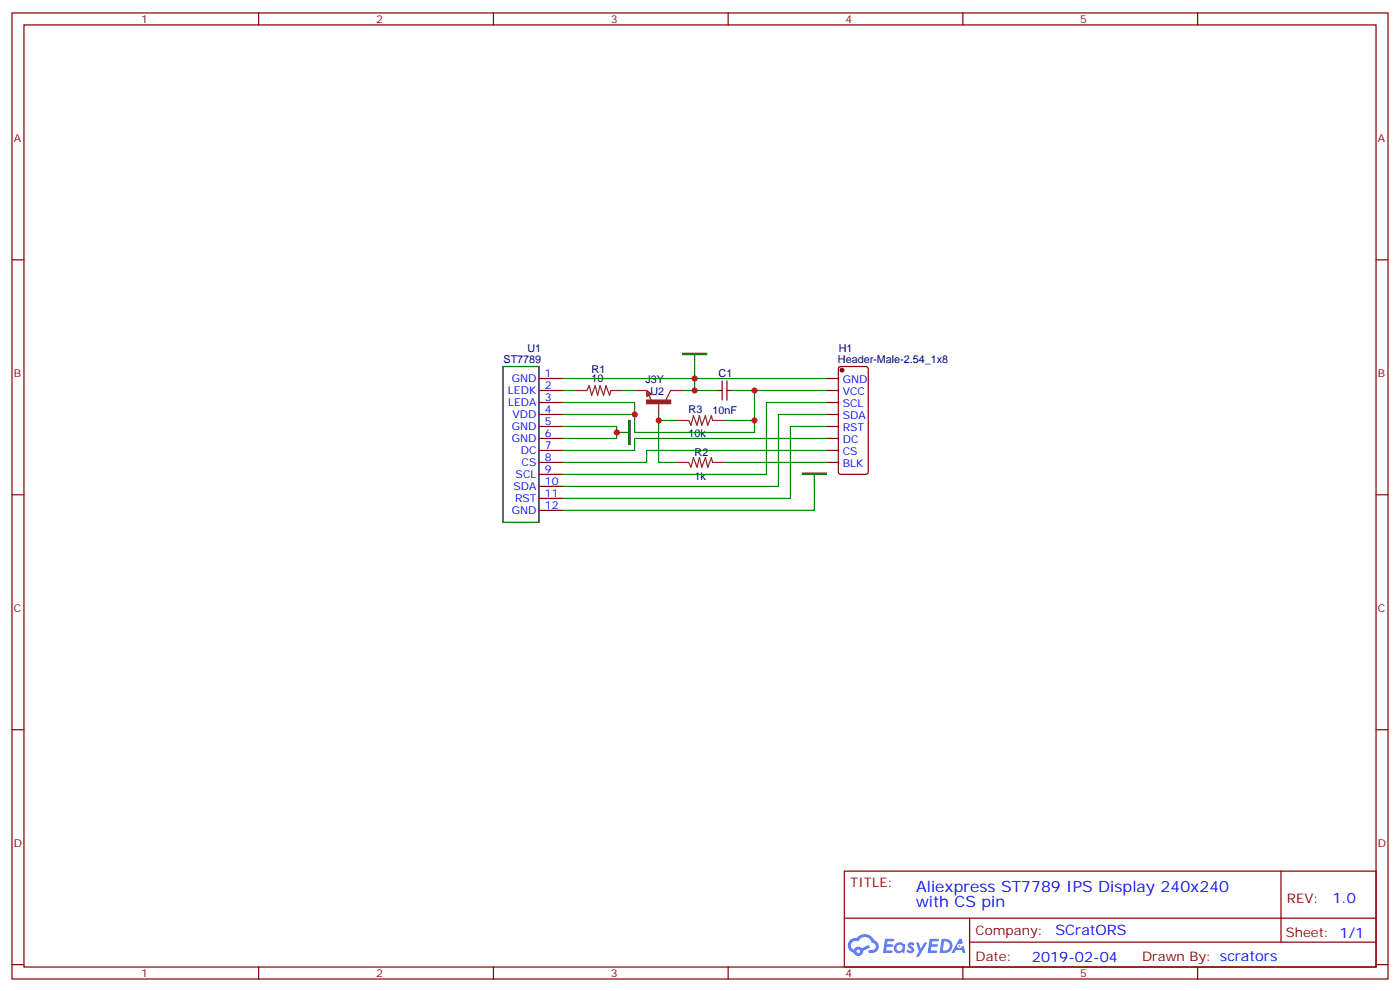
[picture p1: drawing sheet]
<svg xmlns="http://www.w3.org/2000/svg" width="412mm" height="292mm" viewBox="0 0 412 292" stroke-linecap="round" stroke-linejoin="round" font-family="sans-serif">
<g fill="none" stroke="#870000" stroke-width=".35">
<path d="M3.5 3.8h405.4v284.3h-405.4zM7.1 7.3h398.2v277.3h-398.2zM76.2 3.8v3.5M145.3 3.8v3.5M214.5 3.8v3.5M283.6 3.8v3.5M352.8 3.8v3.5M3.5 76.5h3.6M405.3 76.5h3.6M3.5 145.6h3.6M405.3 145.6h3.6M3.5 214.8h3.6"/>
<path d="M405.3 214.8h3.6M248.7 256.4h156.6v28.2h-156.6zM377.3 256.4v20.9M248.7 270.2h156.5M285.6 277.3h119.6M285.6 270.2v14.2M3.5 283.9h3.6M76.2 284.6v3.5M145.3 284.6v3.5M214.5 284.6v3.5M283.6 284.6v3.5M352.8 284.6v3.5"/>
<path d="M405.3 283.9h3.6"/>
</g>
<g fill="#5487ff">
<path d="M267.7 277.6a1.22 1.22 0 0 1 1.7 .2l-.4 .6a.47 .47 0 0 0-.3-.4 .47 .47 0 0 0-.5 .2l.1 .2a1.14 1.14 0 0 1 .8 1.8 1.14 1.14 0 0 1-1.9 0l-.2-.2 .5-.6 .7 .5a.29 .29 0 0 0 .3-.3 .29 .29 0 0 0-.2-.3 1.04 1.04 0 0 1-.6-1.7z"/>
<path d="M260.7 276.3h2.4l.3 .2-.2 .5-1.8 .1-.1 .8h1.5l.3 .4-.3 .4h-1.6l-.2 1.1h1.7l.2 .3-.2 .3-2.6 .1z"/>
<path d="M273.8 276.3h2.4l.3 .2-.1 .5-1.8 .1-.2 .8h1.6l.3 .4-.4 .4h-1.6l-.1 1.1h1.7l.2 .3-.2 .3-2.6 .1z"/>
<path d="M282.6 276.3h.7l.3 1.3-.6 .3a.69 .69 0 0 0-1 .3 .69 .69 0 0 0 .4 .9 .69 .69 0 0 0 .9-.6l.5-.2 .6 2.2h-.8l-.2-.9h-1.8l-.5 .9h-.8z"/>
<path d="M269.8 277.4h.8l.6 1.8 1.1-1.8h.9l-2.6 4.2h-.8l.9-1.5z"/>
<path d="M277.4 276.3l-.6 4.2h1.3a2.11 2.11 0 0 0 2.5-2.1 2.11 2.11 0 0 0-2.5-2.1zM278.1 277.1a1.39 1.39 0 0 1 1.7 1.4 1.39 1.39 0 0 1-1.8 1.3h-.3z"/>
<path d="M263.7 277.9a1.54 1.54 0 0 0-.1 2.2 1.54 1.54 0 0 0 2.2 .1l.6 .3 .3-2.3-.2-.3h-.4a1.49 1.49 0 0 0-2.4 0zM264 278.9a.94 .94 0 0 1 1.8 0 .94 .94 0 0 1-1.8 0z"/>
<path d="M250.4 276.7a2.18 2.18 0 0 0 1.1 3.7 1.44 1.44 0 0 0 1.6 .9 1.44 1.44 0 0 0 1.2-1.4l2-1.1-.5-.7-1.9 1a1.47 1.47 0 0 0-2.4 .4 1.39 1.39 0 0 1-.7-1.9 1.39 1.39 0 0 1 2-.5 2.12 2.12 0 0 1 2.2-1.3 2.12 2.12 0 0 1 1.9 1.7 1.14 1.14 0 0 1 1.1 1.4 1.14 1.14 0 0 1-1.7 .7 .43 .43 0 0 0-.5 .4 .43 .43 0 0 0 .4 .5 1.98 1.98 0 0 0 2.5-1.2 1.98 1.98 0 0 0-1.2-2.6 3.1 3.1 0 0 0-5.3-.6l-.9 .1zM252.3 280a.55 .55 0 0 1 1.1 0 .55 .55 0 0 1-1.1 0z"/>
<circle cx="282.6" cy="278.4" r=".26"/>
</g>
<g fill="none" stroke="#870000" stroke-width=".35">
<path d="M158.7 111.4h7.1M158.7 114.9h7.1M158.7 118.5h7.1M211.7 114.9h1M212.7 112.1v5.7M214.1 114.9h1.1M214.1 112.1v5.7M243.4 111.4h3.5M243.4 114.9h3.5M243.4 118.5h3.5M247.2 108.1l.4-.2h7.5l.6 .4 .1 30.6-.5 .7h-7.7l-.6-.4-.1-30.6zM158.7 122h7.1"/>
<path d="M158.7 125.5h7.1M158.7 129h7.1M158.7 132.6h7.1M158.7 136.1h7.1M158.7 139.6h7.1M243.4 122h3.5M243.4 125.5h3.5M243.4 129h3.5M243.4 132.6h3.5M243.4 136.1h3.5M158.7 143.2h7.1M158.7 146.7h7.1"/>
<path d="M158.7 150.2h7.1"/>
</g>
<circle cx="248" cy="108.9" r=".53" fill="#870000" stroke="#870000" stroke-width=".35"/>
<path d="M169.3 114.9h3.6l.7-1.4 .7 2.8 1-2.8 .7 2.8 .7-2.8 1.1 2.8 .7-2.8 1.1 2.8 .3-1.4h3.5M187 114.9h3.5M190.5 114.9l1.4 1.1-1.4 .7zM190.9 115.3l.7 .7-.7 .3zM190.9 116h.3M191.2 116.3l.7 1.8M194 118.5v3.5M201.1 114.9h-3.5l-1.5 2.9M199.3 123.8h3.5l.8 1.4 .7-2.9 1 2.9 .7-2.9 .7 2.9 1.1-2.9 .7 2.9 1-2.9 .4 1.5h3.5M199.3 136.1h3.5l.8 1.4 .7-2.8 1 2.8 .7-2.8 .7 2.8 1.1-2.8 .7 2.8 1-2.8 .4 1.4h3.5" fill="none" stroke="#8c2424" stroke-width=".35"/>
<path d="M148.2 107.9h10.5v45.8h-10.5zM204.6 104.4v3.5M208.1 114.9h3.6M215.2 114.9h3.5M181.7 127.3h3.5M239.9 139.6v3.6" fill="none" stroke="#000" stroke-width=".35"/>
<path d="M190.5 117.8h7.1v1h-7.1z" fill="#8c2424" stroke="#8c2424" stroke-width=".35"/>
<g fill="none" stroke="#008700" stroke-width=".35">
<path d="M165.8 118.5h21.2v8.8h35.2v-3.5M165.8 114.9h3.5M183.4 114.9h3.6M201.1 114.9h7M204.6 107.9v3.5h-38.8M218.7 114.9h24.7M222.2 114.9v8.9h-8.8M243.4 111.4h-38.8v3.5M243.4 118.5h-17.6v21.1h-60M165.8 125.5h15.9v3.5h-15.9M165.8 122h21.2M194 122v14.1h5.3"/>
<path d="M194 123.8h5.3M213.4 136.1h30M243.4 129h-56.4v3.6h-21.2M243.4 132.6h-52.9v3.5h-24.7M243.4 122h-14.1v21.2h-63.5M243.4 125.5h-10.6v21.2h-67M239.9 143.2v7h-74.1"/>
</g>
<path d="M201.1 104h7v.4h-7zM185.2 123.8h.4v7h-.4zM236.4 139.3h7v.3h-7z" fill="#000" stroke="#000" stroke-width=".35"/>
<g fill="#c00">
<circle cx="204.6" cy="114.9" r=".88"/>
<circle cx="181.7" cy="127.3" r=".88"/>
<circle cx="222.3" cy="123.8" r=".88"/>
<circle cx="204.6" cy="111.4" r=".88"/>
<circle cx="194" cy="123.8" r=".88"/>
<circle cx="222.3" cy="114.9" r=".88"/>
<circle cx="187" cy="122" r=".88"/>
</g>
<g font-size="4.6" fill="#00f">
<text x="269.9" y="262.5">Aliexpress ST7789 IPS Display 240x240</text>
<text x="269.9" y="267.1">with CS pin</text>
</g>
<g font-size="4.2" fill="#00f">
<text x="392.5" y="265.7">1.0</text>
<text x="310.9" y="275.2">SCratORS</text>
<text x="304" y="283">2019-02-04</text>
</g>
<g font-size="3.9" fill="#800">
<text x="250.5" y="261">TITLE:</text>
<text x="379.1" y="265.7">REV:</text>
<text x="287.4" y="275.2">Company:</text>
<text x="378.7" y="275.8">Sheet: 1/1</text>
<text x="287.4" y="282.9">Date:</text>
<text x="336.4" y="282.9">Drawn By: scrators</text>
</g>
<g font-size="3.2" fill="#800">
<text x="41.6" y="6.8">1</text>
<text x="110.8" y="6.8">2</text>
<text x="179.9" y="6.8">3</text>
<text x="249.1" y="6.8">4</text>
<text x="318.2" y="6.8">5</text>
<text x="4.1" y="41.9">A</text>
<text x="405.9" y="41.9">A</text>
<text x="4.1" y="111.1">B</text>
<text x="405.9" y="111.1">B</text>
<text x="4.1" y="180.2">C</text>
<text x="405.9" y="180.2">C</text>
<text x="4.1" y="249.3">D</text>
<text x="405.9" y="249.3">D</text>
<text x="41.6" y="287.6">1</text>
<text x="110.8" y="287.6">2</text>
<text x="179.9" y="287.6">3</text>
<text x="249.1" y="287.6">4</text>
<text x="318.2" y="287.6">5</text>
</g>
<g font-size="3.2" fill="#000080">
<text x="148.3" y="106.8">ST7789</text>
<text x="155.4" y="103.6">U1</text>
<text x="246.8" y="106.8">Header-Male-2.54_1x8</text>
<text x="247.1" y="103.6">H1</text>
<text x="174.3" y="112.5">10</text>
<text x="174.3" y="109.6">R1</text>
<text x="190.1" y="112.6">J3Y</text>
<text x="211.7" y="110.9">C1</text>
<text x="191.6" y="116.2">U2</text>
<text x="202.8" y="121.5">R3</text>
<text x="209.9" y="121.8">10nF</text>
<text x="202.8" y="128.5">10k</text>
<text x="204.6" y="134.2">R2</text>
<text x="204.6" y="141.2">1k</text>
</g>
<g font-size="3.2" fill="#00f">
<text x="150.8" y="112.5">GND</text>
<text x="160.5" y="111.1">1</text>
<text x="248.2" y="112.8">GND</text>
<text x="149.6" y="116">LEDK</text>
<text x="149.7" y="119.5">LEDA</text>
<text x="160.5" y="114.6">2</text>
<text x="160.5" y="118.1">3</text>
<text x="248.2" y="116.3">VCC</text>
<text x="248.2" y="119.9">SCL</text>
<text x="151" y="123">VDD</text>
<text x="160.5" y="121.6">4</text>
<text x="160.5" y="125.2">5</text>
<text x="248.2" y="123.4">SDA</text>
<text x="150.8" y="126.6">GND</text>
<text x="150.8" y="130.1">GND</text>
<text x="160.5" y="128.7">6</text>
<text x="248.2" y="126.9">RST</text>
<text x="248.2" y="130.5">DC</text>
<text x="153.4" y="133.6">DC</text>
<text x="153.7" y="137.2">CS</text>
<text x="160.5" y="132.2">7</text>
<text x="160.5" y="135.7">8</text>
<text x="248.2" y="134">CS</text>
<text x="248.2" y="137.5">BLK</text>
<text x="151.9" y="140.7">SCL</text>
<text x="160.5" y="139.3">9</text>
<text x="160.5" y="142.8">10</text>
<text x="151.3" y="144.2">SDA</text>
<text x="151.7" y="147.7">RST</text>
<text x="160.5" y="146.3">11</text>
<text x="160.5" y="149.9">12</text>
<text x="150.8" y="151.3">GND</text>
</g>
</svg>
